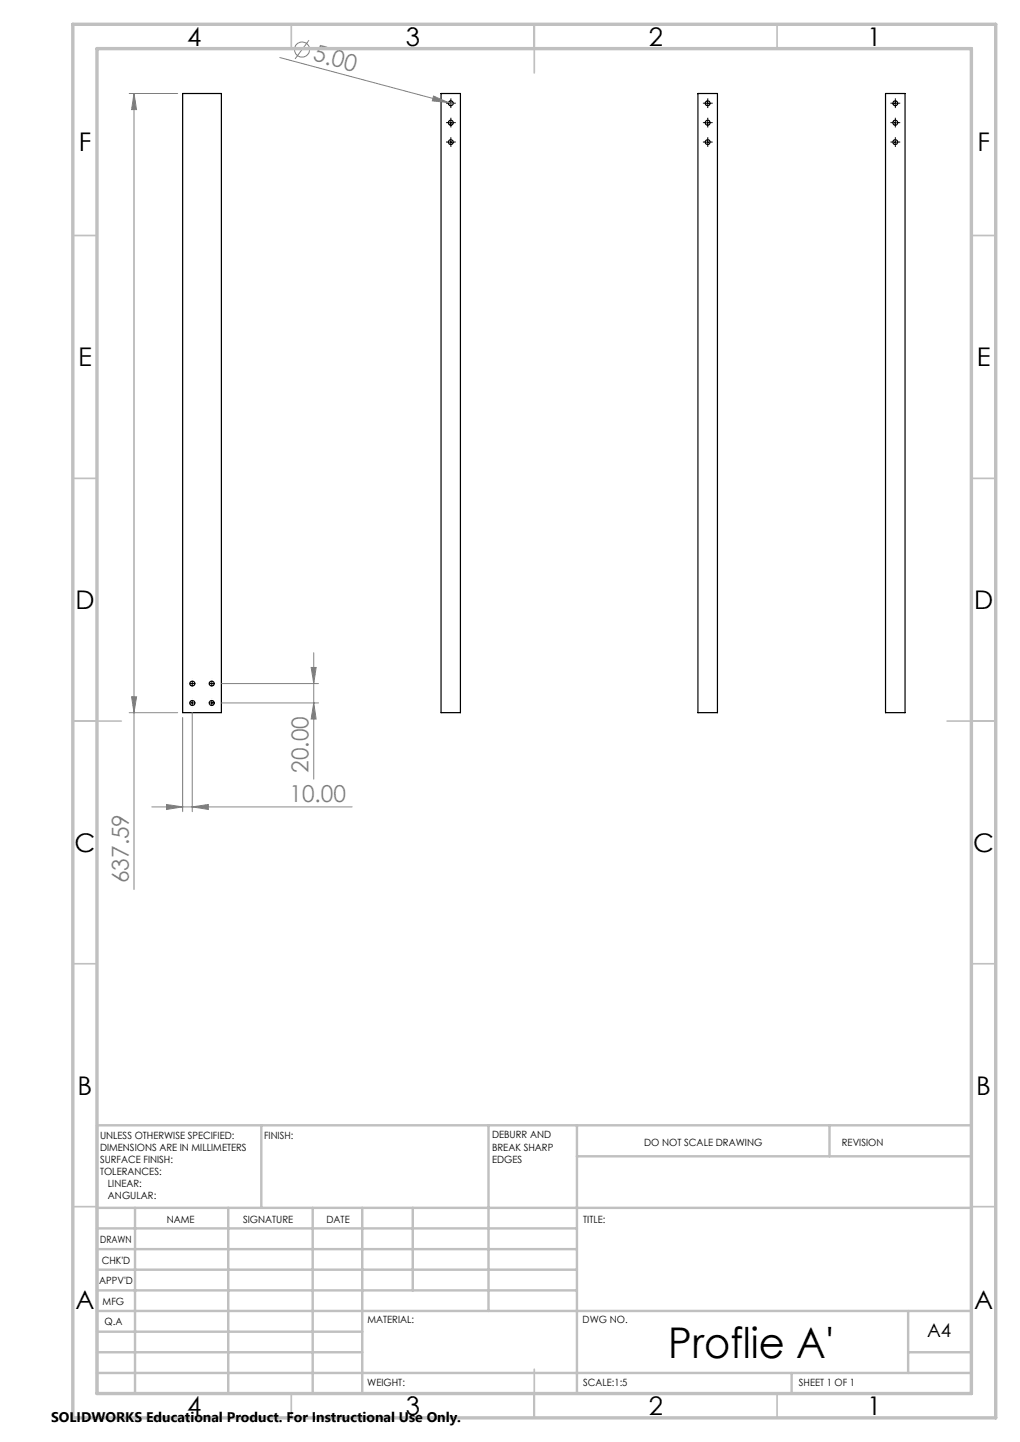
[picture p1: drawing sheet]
<svg xmlns="http://www.w3.org/2000/svg" width="210mm" height="297mm" viewBox="0 0 210 297" stroke-linecap="round" stroke-linejoin="round" font-family="sans-serif">
<g fill="none" stroke="#000" stroke-width=".25">
<path d="M37.6 19.3h8v127.5h-8zM90.8 19.3h4v127.5h-4zM143.7 19.3h4v127.5h-4zM182.3 19.3h4v127.5h-4z"/>
<circle cx="92.8" cy="29.3" r=".5"/>
<circle cx="92.8" cy="21.3" r=".5"/>
<circle cx="92.8" cy="25.3" r=".51"/>
<circle cx="145.7" cy="29.3" r=".5"/>
<circle cx="145.7" cy="21.3" r=".5"/>
<circle cx="145.7" cy="25.3" r=".51"/>
<circle cx="184.3" cy="29.3" r=".5"/>
<circle cx="184.3" cy="21.3" r=".5"/>
<circle cx="184.3" cy="25.3" r=".51"/>
<circle cx="39.6" cy="144.8" r=".52"/>
<circle cx="39.6" cy="140.8" r=".51"/>
<circle cx="43.6" cy="144.8" r=".51"/>
<circle cx="43.6" cy="140.8" r=".5"/>
</g>
<g fill="none" stroke="#808080" stroke-width=".21">
<path d="M26.6 19.3h10M27.6 19.3l.5 3.3h-1zM27.6 19.3v163.9M57.6 11.8l34.7 9.3M63.6 8.3l-2.9 3.8M89.3 19.8l3 1.3-3.3-.3zM92.3 21.1l1 .3M64.1 137.5h1l-.5 3.3zM64.6 134.4v26.1M26.6 146.8h10M27.1 143.5h1l-.5 3.3zM37.6 147.8v19.4"/>
<path d="M39.6 146.8v20.4M45.6 144.8h20M45.6 140.8h20M64.6 144.8l.5 3.3h-1zM31.3 166.2h41.2M34.3 165.7l3.3 .5-3.3 .5zM39.6 166.2l3.3-.5v1z"/>
<circle cx="62.2" cy="10.2" r="1.56"/>
</g>
<g fill="none" stroke="#000" stroke-width=".21" stroke-dasharray="15.2 1.3 1.3 1.3" stroke-linecap="butt">
<path d="M92.3 29.3h-.5M92.3 25.3h-.5M92.3 21.3h-.5M92.8 28.8v-.5M92.8 29.8v.5M92.8 24.8v-.5M92.8 25.8v.5M92.8 20.8v-.5M92.8 21.8v.5M93.3 29.3h.5M93.3 25.3h.5M93.3 21.3h.5"/>
<path d="M145.2 29.3h-.5M145.2 25.3h-.5M145.2 21.3h-.5M145.7 28.8v-.5M145.7 29.8v.5M145.7 24.8v-.5M145.7 25.8v.5M145.7 20.8v-.5M145.7 21.8v.5M146.2 29.3h.5M146.2 25.3h.5M146.2 21.3h.5"/>
<path d="M183.8 29.3h-.5M183.8 25.3h-.5M183.8 21.3h-.5M184.3 28.8v-.5M184.3 29.8v.5M184.3 24.8v-.5M184.3 25.8v.5M184.3 20.8v-.5M184.3 21.8v.5M184.8 29.3h.5M184.8 25.3h.5M184.8 21.3h.5"/>
</g>
<g fill="none" stroke="#000" stroke-width=".21">
<path d="M92.3 29.3h1M92.3 25.3h1M92.3 21.3h1M92.8 20.8v1M92.8 24.8v1M92.8 28.8v1M145.2 29.3h1M145.2 25.3h1M145.2 21.3h1M145.7 20.8v1M145.7 24.8v1M145.7 28.8v1"/>
<path d="M183.8 29.3h1M183.8 25.3h1M183.8 21.3h1M184.3 20.8v1M184.3 24.8v1M184.3 28.8v1M39.1 144.8h1M39.1 140.8h1M39.6 140.3v1M39.6 144.3v1M43.1 144.8h1M43.1 140.8h1"/>
<path d="M43.6 140.3v1M43.6 144.3v1"/>
</g>
<g fill="none" stroke="#c0c0c0" stroke-width=".35">
<path d="M60 5v5M110 5v10M160 5v5M15 48.5h5M200 48.5h5M15 98.5h5M200 98.5h5M15 148.5h10M195 148.5h10M15 198.5h5M200 198.5h5M15 248.5h5"/>
<path d="M200 248.5h5M60 287v5M110 282v10M160 287v5"/>
</g>
<g fill="none" stroke="#c0c0c0" stroke-width=".5">
<path d="M53.8 231.8v17M100.6 231.8v38.2M118.8 231.8v55.2M118.8 238.2h81.2M170.8 231.8v6.4M200 231.8h-180v55.2M20 248.8h180M20 257.3h98.8M20 253h98.8M27.8 248.8v38.2M47 248.8v38.2M64.4 248.8v38.2"/>
<path d="M74.6 248.8v38.2M85 248.8v17M20 265.8h98.8M20 261.5h98.8M20 278.5h54.6M20 274.3h54.6M20 270h180M187 278.5h13M187 270v12.8M20 282.8h180M163 282.8v4.2"/>
</g>
<path d="M15 5h190v287h-190zM20 10h180v277h-180z" fill="none" stroke="#c0c0c0" stroke-width=".7"/>
<g fill="#808080">
<path d="M89.3 19.8l3 1.3-3.3-.3z"/>
<path d="M39.6 166.2l3.3-.5v1zM34.3 165.7l3.3 .5-3.3 .5z"/>
<path d="M64.6 144.8l.5 3.3h-1zM64.1 137.5h1l-.5 3.3z"/>
<path d="M27.1 143.5h1l-.5 3.3zM27.6 19.3l.5 3.3h-1z"/>
</g>
<text font-size="8.7" x="137.6" y="279.6">Proflie A'</text>
<g font-size="5.3">
<text x="38.5" y="9.5">4</text>
<text x="83.5" y="9.5">3</text>
<text x="133.6" y="9.5">2</text>
<text x="178.6" y="9.5">1</text>
<text x="16.2" y="31.2">F</text>
<text x="201.2" y="31.2">F</text>
<text x="16.1" y="75.4">E</text>
<text x="201.1" y="75.4">E</text>
<text x="15.5" y="125.4">D</text>
<text x="200.5" y="125.4">D</text>
<text x="15.4" y="175.5">C</text>
<text x="200.4" y="175.5">C</text>
<text x="16" y="225.5">B</text>
<text x="201" y="225.5">B</text>
<text x="15.5" y="269.7">A</text>
<text x="200.5" y="269.7">A</text>
<text x="38.5" y="291.4">4</text>
<text x="83.5" y="291.4">3</text>
<text x="133.6" y="291.4">2</text>
<text x="178.6" y="291.4">1</text>
</g>
<g font-size="4.8" fill="#808080">
<text x="64.3" y="12.4" transform="rotate(15 64.3 12.4)">5.00</text>
<text x="63.5" y="159.2" transform="rotate(-90 63.5 159.2)">20.00</text>
<text x="59.6" y="165.1">10.00</text>
<text x="26.5" y="181.9" transform="rotate(-90 26.5 181.9)">637.59</text>
</g>
<text font-size="3.9" x="190.9" y="275.5">A4</text>
<text font-size="2.9" x="10.5" y="292.9">SOLIDWORKS Educational Product. For Instructional Use Only.</text>
<g font-size="2.1">
<text x="20.6" y="234.6">UNLESS OTHERWISE SPECIFIED:</text>
<text x="20.6" y="237.1">DIMENSIONS ARE IN MILLIMETERS</text>
<text x="20.6" y="239.5">SURFACE FINISH:</text>
<text x="54.4" y="234.5">FINISH:</text>
<text x="101.3" y="234.5">DEBURR AND</text>
<text x="101.3" y="237">BREAK SHARP</text>
<text x="101.3" y="239.5">EDGES</text>
<text x="132.6" y="235.9">DO NOT SCALE DRAWING</text>
<text x="173.3" y="236.1">REVISION</text>
<text x="20.6" y="242">TOLERANCES:</text>
<text x="22.2" y="244.5">LINEAR:</text>
<text x="22.2" y="247">ANGULAR:</text>
<text x="34.3" y="252">NAME</text>
<text x="50" y="251.9">SIGNATURE</text>
<text x="67.2" y="251.9">DATE</text>
<text x="120.1" y="251.9">TITLE:</text>
<text x="20.6" y="256.1">DRAWN</text>
<text x="20.9" y="260.3">CHK'D</text>
<text x="20.4" y="264.4">APPV'D</text>
<text x="21.1" y="268.8">MFG</text>
<text x="21.5" y="273">Q.A</text>
<text x="75.6" y="272.5">MATERIAL:</text>
<text x="120" y="272.5">DWG NO.</text>
<text x="75.6" y="285.5">WEIGHT:</text>
<text x="120.1" y="285.6">SCALE:1:5</text>
<text x="164.5" y="285.6">SHEET 1 OF 1</text>
</g>
</svg>
